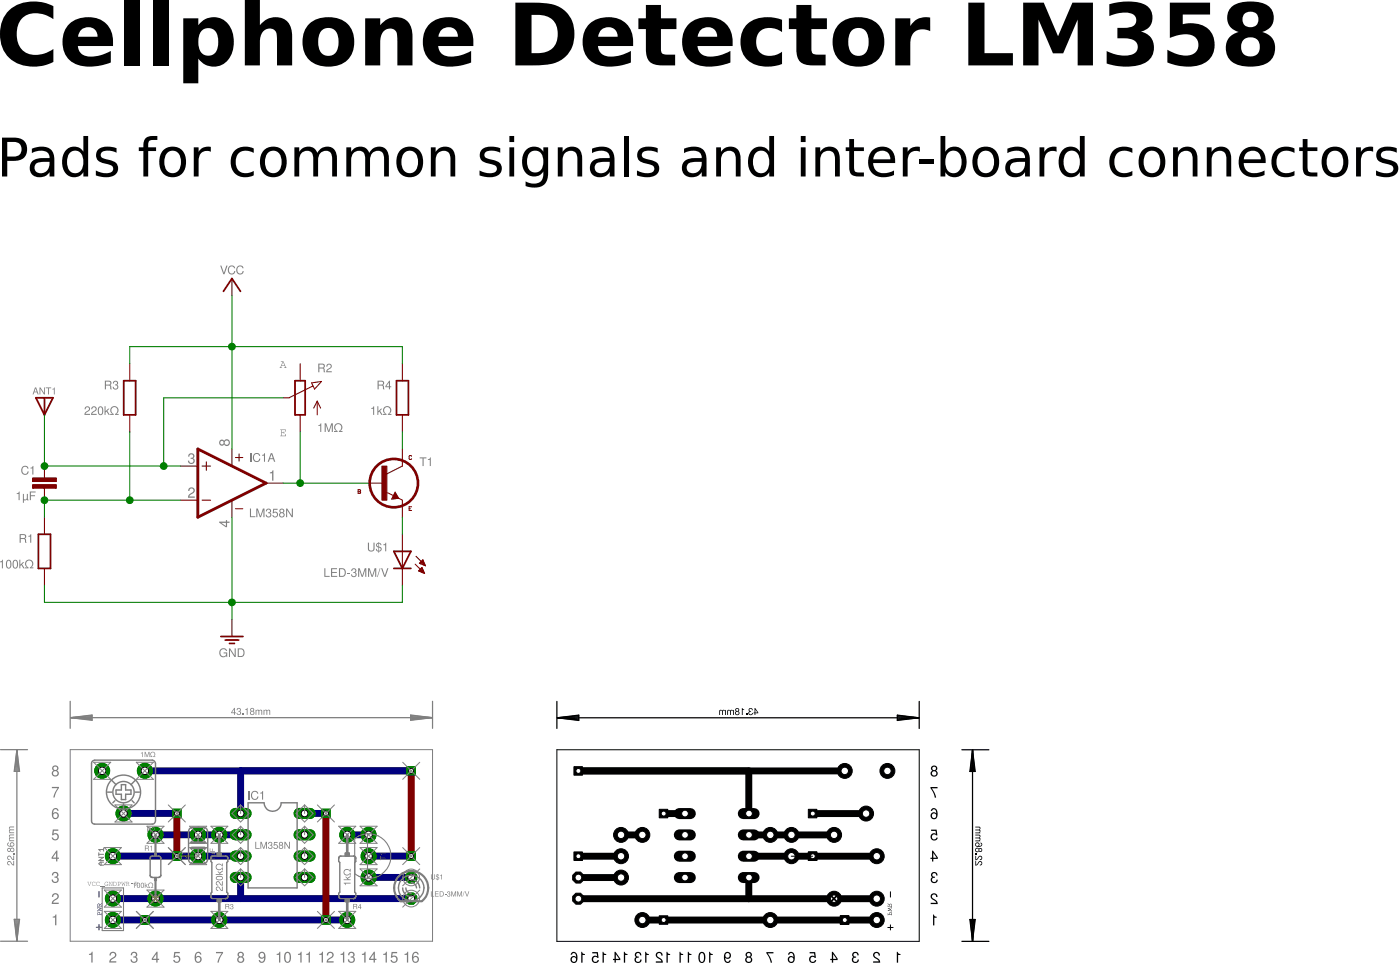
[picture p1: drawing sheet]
<?xml version="1.0" encoding="utf-8"?>
<!DOCTYPE eagle SYSTEM "eagle.dtd">
<eagle version="7.2.0">
<drawing>
<settings>
<setting alwaysvectorfont="no"/>
<setting verticaltext="up"/>
</settings>
<grid distance="0.05" unitdist="inch" unit="inch" style="lines" multiple="2" display="yes" altdistance="0.01" altunitdist="inch" altunit="inch"/>
<schematic xreflabel="%F%N/%S" xrefpart="/%S.%C%R">
<libraries>
<library name="ic">
<symbols>
<symbol name="OPAMP">
<wire x1="-5.08" y1="5.08" x2="-5.08" y2="-5.08" width="0.4064" layer="94"/>
<wire x1="-5.08" y1="-5.08" x2="5.08" y2="0" width="0.4064" layer="94"/>
<wire x1="5.08" y1="0" x2="-5.08" y2="5.08" width="0.4064" layer="94"/>
<wire x1="-3.81" y1="3.175" x2="-3.81" y2="1.905" width="0.1524" layer="94"/>
<wire x1="-4.445" y1="2.54" x2="-3.175" y2="2.54" width="0.1524" layer="94"/>
<wire x1="-4.445" y1="-2.54" x2="-3.175" y2="-2.54" width="0.1524" layer="94"/>
<text x="2.54" y="3.175" size="1.27" layer="95">&gt;NAME</text>
<text x="2.54" y="-5.08" size="1.27" layer="96">&gt;VALUE</text>
<pin name="-IN" x="-7.62" y="-2.54" visible="pad" length="short" direction="in"/>
<pin name="+IN" x="-7.62" y="2.54" visible="pad" length="short" direction="in"/>
<pin name="OUT" x="7.62" y="0" visible="pad" length="short" direction="out" rot="R180"/>
</symbol>
<symbol name="PWR+-">
<text x="1.27" y="3.175" size="0.8128" layer="93" rot="R90">V+</text>
<text x="1.27" y="-4.445" size="0.8128" layer="93" rot="R90">V-</text>
<pin name="V+" x="0" y="5.08" visible="pad" length="point" direction="pwr" rot="R270"/>
<pin name="V-" x="0" y="-5.08" visible="pad" length="point" direction="pwr" rot="R90"/>
<text x="1.27" y="3.81" size="1.778" layer="94" font="vector" rot="MR0" align="center">+</text>
<text x="1.27" y="-3.81" size="1.778" layer="94" font="vector" rot="MR0" align="center">-</text>
<wire x1="0" y1="-5.08" x2="0" y2="-2.54" width="0.1524" layer="94"/>
<wire x1="0" y1="5.08" x2="0" y2="2.54" width="0.1524" layer="94"/>
</symbol>
</symbols>
<devicesets>
<deviceset name="LM358" prefix="IC">
<gates>
<gate name="A" symbol="OPAMP" x="15.24" y="10.16" swaplevel="1"/>
<gate name="B" symbol="OPAMP" x="15.24" y="-12.7" swaplevel="1"/>
<gate name="P" symbol="PWR+-" x="15.24" y="10.16" addlevel="request"/>
</gates>
<devices>
<device name="N" package="DIL08">
<connects>
<connect gate="A" pin="+IN" pad="3"/>
<connect gate="A" pin="-IN" pad="2"/>
<connect gate="A" pin="OUT" pad="1"/>
<connect gate="B" pin="+IN" pad="5"/>
<connect gate="B" pin="-IN" pad="6"/>
<connect gate="B" pin="OUT" pad="7"/>
<connect gate="P" pin="V+" pad="8"/>
<connect gate="P" pin="V-" pad="4"/>
</connects>
<technologies>
<technology name=""/>
</technologies>
</device>
<device name="D" package="SO08">
<connects>
<connect gate="A" pin="+IN" pad="3"/>
<connect gate="A" pin="-IN" pad="2"/>
<connect gate="A" pin="OUT" pad="1"/>
<connect gate="B" pin="+IN" pad="5"/>
<connect gate="B" pin="-IN" pad="6"/>
<connect gate="B" pin="OUT" pad="7"/>
<connect gate="P" pin="V+" pad="8"/>
<connect gate="P" pin="V-" pad="4"/>
</connects>
<technologies>
<technology name=""/>
</technologies>
</device>
<device name="MX" package="SO08">
<connects>
<connect gate="A" pin="+IN" pad="3"/>
<connect gate="A" pin="-IN" pad="2"/>
<connect gate="A" pin="OUT" pad="1"/>
<connect gate="B" pin="+IN" pad="5"/>
<connect gate="B" pin="-IN" pad="6"/>
<connect gate="B" pin="OUT" pad="7"/>
<connect gate="P" pin="V+" pad="8"/>
<connect gate="P" pin="V-" pad="4"/>
</connects>
<technologies>
<technology name=""/>
</technologies>
</device>
</devices>
</deviceset>
</devicesets>
</library>
<library name="c">
<symbols>
<symbol name="C">
<text x="-1.27" y="1.27" size="1.27" layer="95" align="bottom-right">&gt;NAME</text>
<text x="-1.27" y="-1.27" size="1.27" layer="96" align="top-right">&gt;VALUE</text>
<pin name="1" x="0" y="2.54" visible="off" length="point" direction="pas" swaplevel="1" rot="R270"/>
<pin name="2" x="0" y="-2.54" visible="off" length="point" direction="pas" swaplevel="1" rot="R90"/>
<wire x1="0" y1="-2.54" x2="0" y2="-0.762" width="0.1524" layer="94"/>
<wire x1="0" y1="2.54" x2="0" y2="0.762" width="0.1524" layer="94"/>
<rectangle x1="-1.778" y1="-0.762" x2="1.778" y2="-0.254" layer="94"/>
<rectangle x1="-1.778" y1="0.254" x2="1.778" y2="0.762" layer="94"/>
</symbol>
</symbols>
<devicesets>
<deviceset name="C" prefix="C" uservalue="yes">
<gates>
<gate name="1" symbol="C" x="0" y="0"/>
</gates>
<devices>
<device name="025-024X044" package="C025-024X044">
<connects>
<connect gate="1" pin="1" pad="1"/>
<connect gate="1" pin="2" pad="2"/>
</connects>
<technologies>
<technology name=""/>
</technologies>
</device>
<device name="025-025X050" package="C025-025X050">
<connects>
<connect gate="1" pin="1" pad="1"/>
<connect gate="1" pin="2" pad="2"/>
</connects>
<technologies>
<technology name=""/>
</technologies>
</device>
<device name="025-030X050" package="C025-030X050">
<connects>
<connect gate="1" pin="1" pad="1"/>
<connect gate="1" pin="2" pad="2"/>
</connects>
<technologies>
<technology name=""/>
</technologies>
</device>
<device name="025-040X050" package="C025-040X050">
<connects>
<connect gate="1" pin="1" pad="1"/>
<connect gate="1" pin="2" pad="2"/>
</connects>
<technologies>
<technology name=""/>
</technologies>
</device>
<device name="025-050X050" package="C025-050X050">
<connects>
<connect gate="1" pin="1" pad="1"/>
<connect gate="1" pin="2" pad="2"/>
</connects>
<technologies>
<technology name=""/>
</technologies>
</device>
<device name="025-060X050" package="C025-060X050">
<connects>
<connect gate="1" pin="1" pad="1"/>
<connect gate="1" pin="2" pad="2"/>
</connects>
<technologies>
<technology name=""/>
</technologies>
</device>
<device name="050-024X044" package="C050-024X044">
<connects>
<connect gate="1" pin="1" pad="1"/>
<connect gate="1" pin="2" pad="2"/>
</connects>
<technologies>
<technology name=""/>
</technologies>
</device>
<device name="050-025X075" package="C050-025X075">
<connects>
<connect gate="1" pin="1" pad="1"/>
<connect gate="1" pin="2" pad="2"/>
</connects>
<technologies>
<technology name=""/>
</technologies>
</device>
<device name="050-045X075" package="C050-045X075">
<connects>
<connect gate="1" pin="1" pad="1"/>
<connect gate="1" pin="2" pad="2"/>
</connects>
<technologies>
<technology name=""/>
</technologies>
</device>
<device name="050-030X075" package="C050-030X075">
<connects>
<connect gate="1" pin="1" pad="1"/>
<connect gate="1" pin="2" pad="2"/>
</connects>
<technologies>
<technology name=""/>
</technologies>
</device>
<device name="050-050X075" package="C050-050X075">
<connects>
<connect gate="1" pin="1" pad="1"/>
<connect gate="1" pin="2" pad="2"/>
</connects>
<technologies>
<technology name=""/>
</technologies>
</device>
<device name="050-055X075" package="C050-055X075">
<connects>
<connect gate="1" pin="1" pad="1"/>
<connect gate="1" pin="2" pad="2"/>
</connects>
<technologies>
<technology name=""/>
</technologies>
</device>
<device name="050-075X075" package="C050-075X075">
<connects>
<connect gate="1" pin="1" pad="1"/>
<connect gate="1" pin="2" pad="2"/>
</connects>
<technologies>
<technology name=""/>
</technologies>
</device>
<device name="075-032X103" package="C075-032X103">
<connects>
<connect gate="1" pin="1" pad="1"/>
<connect gate="1" pin="2" pad="2"/>
</connects>
<technologies>
<technology name=""/>
</technologies>
</device>
<device name="075-042X103" package="C075-042X103">
<connects>
<connect gate="1" pin="1" pad="1"/>
<connect gate="1" pin="2" pad="2"/>
</connects>
<technologies>
<technology name=""/>
</technologies>
</device>
<device name="075-052X106" package="C075-052X106">
<connects>
<connect gate="1" pin="1" pad="1"/>
<connect gate="1" pin="2" pad="2"/>
</connects>
<technologies>
<technology name=""/>
</technologies>
</device>
<device name="102-043X133" package="C102-043X133">
<connects>
<connect gate="1" pin="1" pad="1"/>
<connect gate="1" pin="2" pad="2"/>
</connects>
<technologies>
<technology name=""/>
</technologies>
</device>
<device name="102-054X133" package="C102-054X133">
<connects>
<connect gate="1" pin="1" pad="1"/>
<connect gate="1" pin="2" pad="2"/>
</connects>
<technologies>
<technology name=""/>
</technologies>
</device>
<device name="102-064X133" package="C102-064X133">
<connects>
<connect gate="1" pin="1" pad="1"/>
<connect gate="1" pin="2" pad="2"/>
</connects>
<technologies>
<technology name=""/>
</technologies>
</device>
<device name="150-054X183" package="C150-054X183">
<connects>
<connect gate="1" pin="1" pad="1"/>
<connect gate="1" pin="2" pad="2"/>
</connects>
<technologies>
<technology name=""/>
</technologies>
</device>
<device name="150-064X183" package="C150-064X183">
<connects>
<connect gate="1" pin="1" pad="1"/>
<connect gate="1" pin="2" pad="2"/>
</connects>
<technologies>
<technology name=""/>
</technologies>
</device>
<device name="150-072X183" package="C150-072X183">
<connects>
<connect gate="1" pin="1" pad="1"/>
<connect gate="1" pin="2" pad="2"/>
</connects>
<technologies>
<technology name=""/>
</technologies>
</device>
<device name="150-084X183" package="C150-084X183">
<connects>
<connect gate="1" pin="1" pad="1"/>
<connect gate="1" pin="2" pad="2"/>
</connects>
<technologies>
<technology name=""/>
</technologies>
</device>
<device name="150-091X182" package="C150-091X182">
<connects>
<connect gate="1" pin="1" pad="1"/>
<connect gate="1" pin="2" pad="2"/>
</connects>
<technologies>
<technology name=""/>
</technologies>
</device>
<device name="050-035X075" package="C050-035X075">
<connects>
<connect gate="1" pin="1" pad="1"/>
<connect gate="1" pin="2" pad="2"/>
</connects>
<technologies>
<technology name=""/>
</technologies>
</device>
<device name="075-063X106" package="C075-063X106">
<connects>
<connect gate="1" pin="1" pad="1"/>
<connect gate="1" pin="2" pad="2"/>
</connects>
<technologies>
<technology name=""/>
</technologies>
</device>
<device name="025-020X036" package="C025-020X036">
<connects>
<connect gate="1" pin="1" pad="1"/>
<connect gate="1" pin="2" pad="2"/>
</connects>
<technologies>
<technology name=""/>
</technologies>
</device>
<device name="050-020X036" package="C050-020X036">
<connects>
<connect gate="1" pin="1" pad="1"/>
<connect gate="1" pin="2" pad="2"/>
</connects>
<technologies>
<technology name=""/>
</technologies>
</device>
<device name="025-015X024" package="C025-015X024">
<connects>
<connect gate="1" pin="1" pad="1"/>
<connect gate="1" pin="2" pad="2"/>
</connects>
<technologies>
<technology name=""/>
</technologies>
</device>
<device name="025-025X060" package="C050-025X060">
<connects>
<connect gate="1" pin="1" pad="1"/>
<connect gate="1" pin="2" pad="2"/>
</connects>
<technologies>
<technology name=""/>
</technologies>
</device>
<device name="050-024X044/V" package="C050-024X044/V">
<connects>
<connect gate="1" pin="1" pad="1"/>
<connect gate="1" pin="2" pad="2"/>
</connects>
<technologies>
<technology name=""/>
</technologies>
</device>
<device name="050-025X075/V" package="C050-025X075/V">
<connects>
<connect gate="1" pin="1" pad="1"/>
<connect gate="1" pin="2" pad="2"/>
</connects>
<technologies>
<technology name=""/>
</technologies>
</device>
<device name="050-020X036/V" package="C050-020X036/V">
<connects>
<connect gate="1" pin="1" pad="1"/>
<connect gate="1" pin="2" pad="2"/>
</connects>
<technologies>
<technology name=""/>
</technologies>
</device>
<device name="050-020X044/V" package="C050-020X044/V">
<connects>
<connect gate="1" pin="1" pad="1"/>
<connect gate="1" pin="2" pad="2"/>
</connects>
<technologies>
<technology name=""/>
</technologies>
</device>
<device name="050-020X044" package="C050-020X044">
<connects>
<connect gate="1" pin="1" pad="1"/>
<connect gate="1" pin="2" pad="2"/>
</connects>
<technologies>
<technology name=""/>
</technologies>
</device>
<device name="0204/10" package="0204/10">
<connects>
<connect gate="1" pin="1" pad="1"/>
<connect gate="1" pin="2" pad="2"/>
</connects>
<technologies>
<technology name=""/>
</technologies>
</device>
<device name="0204/10-V" package="0204/10-V">
<connects>
<connect gate="1" pin="1" pad="1"/>
<connect gate="1" pin="2" pad="2"/>
</connects>
<technologies>
<technology name=""/>
</technologies>
</device>
<device name="075-020X044" package="C075-020X044">
<connects>
<connect gate="1" pin="1" pad="1"/>
<connect gate="1" pin="2" pad="2"/>
</connects>
<technologies>
<technology name=""/>
</technologies>
</device>
<device name="075-020X044/V" package="C075-020X044/V">
<connects>
<connect gate="1" pin="1" pad="1"/>
<connect gate="1" pin="2" pad="2"/>
</connects>
<technologies>
<technology name=""/>
</technologies>
</device>
</devices>
</deviceset>
</devicesets>
</library>
<library name="r">
<symbols>
<symbol name="R">
<pin name="2" x="0" y="5.08" visible="off" length="short" direction="pas" swaplevel="1" rot="R270"/>
<pin name="1" x="0" y="-5.08" visible="off" length="short" direction="pas" swaplevel="1" rot="R90"/>
<wire x1="0.889" y1="-2.54" x2="0.889" y2="2.54" width="0.254" layer="94"/>
<wire x1="-0.889" y1="2.54" x2="-0.889" y2="-2.54" width="0.254" layer="94"/>
<wire x1="0.889" y1="2.54" x2="-0.889" y2="2.54" width="0.254" layer="94"/>
<wire x1="0.889" y1="-2.54" x2="-0.889" y2="-2.54" width="0.254" layer="94"/>
<text x="-1.5875" y="1.27" size="1.27" layer="95" align="bottom-right">&gt;NAME</text>
<text x="-1.5875" y="-1.27" size="1.27" layer="96" align="top-right">&gt;VALUE</text>
</symbol>
<symbol name="POT">
<wire x1="-0.762" y1="2.54" x2="-0.762" y2="-2.54" width="0.254" layer="94"/>
<wire x1="0.762" y1="-2.54" x2="0.762" y2="2.54" width="0.254" layer="94"/>
<wire x1="2.54" y1="0" x2="1.651" y2="0" width="0.1524" layer="94"/>
<wire x1="0.762" y1="2.54" x2="-0.762" y2="2.54" width="0.254" layer="94"/>
<wire x1="-0.762" y1="-2.54" x2="0.762" y2="-2.54" width="0.254" layer="94"/>
<wire x1="-2.54" y1="-2.54" x2="-2.54" y2="-0.508" width="0.1524" layer="94"/>
<wire x1="-2.54" y1="-0.508" x2="-3.048" y2="-1.524" width="0.1524" layer="94"/>
<wire x1="-2.54" y1="-0.508" x2="-2.032" y2="-1.524" width="0.1524" layer="94"/>
<text x="-2.54" y="3.81" size="1.27" layer="95" align="bottom-right">&gt;NAME</text>
<text x="-2.54" y="-3.81" size="1.27" layer="96" align="top-right">&gt;VALUE</text>
<pin name="A" x="0" y="-5.08" visible="off" length="short" direction="pas" swaplevel="1" rot="R90"/>
<pin name="E" x="0" y="5.08" visible="off" length="short" direction="pas" swaplevel="1" rot="R270"/>
<pin name="S" x="2.54" y="0" visible="off" length="point" direction="pas" rot="R180"/>
<wire x1="1.651" y1="0" x2="-1.8796" y2="1.7526" width="0.1524" layer="94"/>
<wire x1="-2.1597" y1="1.2939" x2="-3.1989" y2="2.4495" width="0.1524" layer="94"/>
<wire x1="-3.1989" y1="2.4495" x2="-1.7018" y2="2.2352" width="0.1524" layer="94"/>
<wire x1="-2.1597" y1="1.2939" x2="-1.7018" y2="2.2352" width="0.1524" layer="94"/>
<text x="2.54" y="5.08" size="1.27" layer="97" font="fixed" align="center">A</text>
<text x="2.54" y="-5.08" size="1.27" layer="97" font="fixed" align="center">E</text>
</symbol>
</symbols>
<devicesets>
<deviceset name="R" prefix="R" uservalue="yes">
<gates>
<gate name="1" symbol="R" x="0" y="0"/>
</gates>
<devices>
<device name="0204/5" package="0204/5">
<connects>
<connect gate="1" pin="1" pad="2"/>
<connect gate="1" pin="2" pad="1"/>
</connects>
<technologies>
<technology name=""/>
</technologies>
</device>
<device name="0204/7" package="0204/7">
<connects>
<connect gate="1" pin="1" pad="2"/>
<connect gate="1" pin="2" pad="1"/>
</connects>
<technologies>
<technology name=""/>
</technologies>
</device>
<device name="0204V" package="0204V">
<connects>
<connect gate="1" pin="1" pad="2"/>
<connect gate="1" pin="2" pad="1"/>
</connects>
<technologies>
<technology name=""/>
</technologies>
</device>
<device name="0207/10" package="0207/10">
<connects>
<connect gate="1" pin="1" pad="2"/>
<connect gate="1" pin="2" pad="1"/>
</connects>
<technologies>
<technology name=""/>
</technologies>
</device>
<device name="0207/12" package="0207/12">
<connects>
<connect gate="1" pin="1" pad="2"/>
<connect gate="1" pin="2" pad="1"/>
</connects>
<technologies>
<technology name=""/>
</technologies>
</device>
<device name="0207/15" package="0207/15">
<connects>
<connect gate="1" pin="1" pad="2"/>
<connect gate="1" pin="2" pad="1"/>
</connects>
<technologies>
<technology name=""/>
</technologies>
</device>
<device name="0207/2V" package="0207/2V">
<connects>
<connect gate="1" pin="1" pad="2"/>
<connect gate="1" pin="2" pad="1"/>
</connects>
<technologies>
<technology name=""/>
</technologies>
</device>
<device name="0207/5V" package="0207/5V">
<connects>
<connect gate="1" pin="1" pad="2"/>
<connect gate="1" pin="2" pad="1"/>
</connects>
<technologies>
<technology name=""/>
</technologies>
</device>
<device name="0207/7" package="0207/7">
<connects>
<connect gate="1" pin="1" pad="2"/>
<connect gate="1" pin="2" pad="1"/>
</connects>
<technologies>
<technology name=""/>
</technologies>
</device>
<device name="0204/10" package="0204/10">
<connects>
<connect gate="1" pin="1" pad="2"/>
<connect gate="1" pin="2" pad="1"/>
</connects>
<technologies>
<technology name=""/>
</technologies>
</device>
<device name="0204/12" package="0204/12">
<connects>
<connect gate="1" pin="1" pad="2"/>
<connect gate="1" pin="2" pad="1"/>
</connects>
<technologies>
<technology name=""/>
</technologies>
</device>
<device name="0204/15" package="0204/15">
<connects>
<connect gate="1" pin="1" pad="2"/>
<connect gate="1" pin="2" pad="1"/>
</connects>
<technologies>
<technology name=""/>
</technologies>
</device>
<device name="0204/2V" package="0204/2V">
<connects>
<connect gate="1" pin="1" pad="2"/>
<connect gate="1" pin="2" pad="1"/>
</connects>
<technologies>
<technology name=""/>
</technologies>
</device>
<device name="0202/2V" package="0202/2V">
<connects>
<connect gate="1" pin="1" pad="2"/>
<connect gate="1" pin="2" pad="1"/>
</connects>
<technologies>
<technology name=""/>
</technologies>
</device>
<device name="0202/5" package="0202/5">
<connects>
<connect gate="1" pin="1" pad="2"/>
<connect gate="1" pin="2" pad="1"/>
</connects>
<technologies>
<technology name=""/>
</technologies>
</device>
<device name="0202/7" package="0202/7">
<connects>
<connect gate="1" pin="1" pad="2"/>
<connect gate="1" pin="2" pad="1"/>
</connects>
<technologies>
<technology name=""/>
</technologies>
</device>
<device name="0202/10" package="0202/10">
<connects>
<connect gate="1" pin="1" pad="2"/>
<connect gate="1" pin="2" pad="1"/>
</connects>
<technologies>
<technology name=""/>
</technologies>
</device>
<device name="0202V" package="0202V">
<connects>
<connect gate="1" pin="1" pad="2"/>
<connect gate="1" pin="2" pad="1"/>
</connects>
<technologies>
<technology name=""/>
</technologies>
</device>
<device name="0202/12" package="0202/12">
<connects>
<connect gate="1" pin="1" pad="2"/>
<connect gate="1" pin="2" pad="1"/>
</connects>
<technologies>
<technology name=""/>
</technologies>
</device>
<device name="0202/15" package="0202/15">
<connects>
<connect gate="1" pin="1" pad="2"/>
<connect gate="1" pin="2" pad="1"/>
</connects>
<technologies>
<technology name=""/>
</technologies>
</device>
<device name="0202/7-V" package="0202/7-V">
<connects>
<connect gate="1" pin="1" pad="2"/>
<connect gate="1" pin="2" pad="1"/>
</connects>
<technologies>
<technology name=""/>
</technologies>
</device>
<device name="0202/5-V" package="0202/5-V">
<connects>
<connect gate="1" pin="1" pad="2"/>
<connect gate="1" pin="2" pad="1"/>
</connects>
<technologies>
<technology name=""/>
</technologies>
</device>
<device name="0202/10-V" package="0202/10-V">
<connects>
<connect gate="1" pin="1" pad="2"/>
<connect gate="1" pin="2" pad="1"/>
</connects>
<technologies>
<technology name=""/>
</technologies>
</device>
<device name="0204/7-V" package="0204/7-V">
<connects>
<connect gate="1" pin="1" pad="2"/>
<connect gate="1" pin="2" pad="1"/>
</connects>
<technologies>
<technology name=""/>
</technologies>
</device>
<device name="0204/10-V" package="0204/10-V">
<connects>
<connect gate="1" pin="1" pad="2"/>
<connect gate="1" pin="2" pad="1"/>
</connects>
<technologies>
<technology name=""/>
</technologies>
</device>
<device name="0204/12-V" package="0204/12-V">
<connects>
<connect gate="1" pin="1" pad="2"/>
<connect gate="1" pin="2" pad="1"/>
</connects>
<technologies>
<technology name=""/>
</technologies>
</device>
<device name="0204/15-V" package="0204/15-V">
<connects>
<connect gate="1" pin="1" pad="2"/>
<connect gate="1" pin="2" pad="1"/>
</connects>
<technologies>
<technology name=""/>
</technologies>
</device>
<device name="0204/2" package="0204/2">
<connects>
<connect gate="1" pin="1" pad="2"/>
<connect gate="1" pin="2" pad="1"/>
</connects>
<technologies>
<technology name=""/>
</technologies>
</device>
<device name="0202/12-V" package="0202/12-V">
<connects>
<connect gate="1" pin="1" pad="2"/>
<connect gate="1" pin="2" pad="1"/>
</connects>
<technologies>
<technology name=""/>
</technologies>
</device>
<device name="0202/2" package="0202/2">
<connects>
<connect gate="1" pin="1" pad="2"/>
<connect gate="1" pin="2" pad="1"/>
</connects>
<technologies>
<technology name=""/>
</technologies>
</device>
<device name="0204/2.54" package="0204/2.54">
<connects>
<connect gate="1" pin="1" pad="2"/>
<connect gate="1" pin="2" pad="1"/>
</connects>
<technologies>
<technology name=""/>
</technologies>
</device>
<device name="0204/2V-A" package="0204/2V">
<connects>
<connect gate="1" pin="1" pad="1"/>
<connect gate="1" pin="2" pad="2"/>
</connects>
<technologies>
<technology name=""/>
</technologies>
</device>
<device name="0204/18-V" package="0204/18-V">
<connects>
<connect gate="1" pin="1" pad="1"/>
<connect gate="1" pin="2" pad="2"/>
</connects>
<technologies>
<technology name=""/>
</technologies>
</device>
<device name="0204/20-V" package="0204/20-V">
<connects>
<connect gate="1" pin="1" pad="1"/>
<connect gate="1" pin="2" pad="2"/>
</connects>
<technologies>
<technology name=""/>
</technologies>
</device>
</devices>
</deviceset>
<deviceset name="POT" prefix="R" uservalue="yes">
<gates>
<gate name="1" symbol="POT" x="0" y="0" addlevel="always" swaplevel="1"/>
</gates>
<devices>
<device name="" package="POT">
<connects>
<connect gate="1" pin="A" pad="A"/>
<connect gate="1" pin="E" pad="E"/>
<connect gate="1" pin="S" pad="S"/>
</connects>
<technologies>
<technology name=""/>
</technologies>
</device>
<device name="-V" package="POT-V">
<connects>
<connect gate="1" pin="A" pad="A"/>
<connect gate="1" pin="E" pad="E"/>
<connect gate="1" pin="S" pad="S"/>
</connects>
<technologies>
<technology name=""/>
</technologies>
</device>
<device name="-P5" package="POT-P5">
<connects>
<connect gate="1" pin="A" pad="A"/>
<connect gate="1" pin="E" pad="E"/>
<connect gate="1" pin="S" pad="S"/>
</connects>
<technologies>
<technology name=""/>
</technologies>
</device>
<device name="-3P" package="CONN-3P">
<connects>
<connect gate="1" pin="A" pad="1"/>
<connect gate="1" pin="E" pad="3"/>
<connect gate="1" pin="S" pad="2"/>
</connects>
<technologies>
<technology name=""/>
</technologies>
</device>
<device name="P5-2-5" package="POT-P5-2-5">
<connects>
<connect gate="1" pin="A" pad="A A1"/>
<connect gate="1" pin="E" pad="E E1"/>
<connect gate="1" pin="S" pad="S S1"/>
</connects>
<technologies>
<technology name=""/>
</technologies>
</device>
<device name="-3P-S1" package="CONN-3P">
<connects>
<connect gate="1" pin="A" pad="2"/>
<connect gate="1" pin="E" pad="3"/>
<connect gate="1" pin="S" pad="1"/>
</connects>
<technologies>
<technology name=""/>
</technologies>
</device>
<device name="-TRIM" package="TRIM-POT">
<connects>
<connect gate="1" pin="A" pad="A"/>
<connect gate="1" pin="E" pad="E"/>
<connect gate="1" pin="S" pad="S"/>
</connects>
<technologies>
<technology name=""/>
</technologies>
</device>
</devices>
</deviceset>
</devicesets>
</library>
<library name="d">
<symbols>
<symbol name="LED">
<wire x1="-1.27" y1="1.27" x2="0" y2="-1.27" width="0.254" layer="94"/>
<wire x1="0" y1="-1.27" x2="1.27" y2="1.27" width="0.254" layer="94"/>
<wire x1="-1.27" y1="-1.27" x2="0" y2="-1.27" width="0.254" layer="94"/>
<wire x1="0" y1="-1.27" x2="1.27" y2="-1.27" width="0.254" layer="94"/>
<wire x1="-1.27" y1="1.27" x2="0" y2="1.27" width="0.254" layer="94"/>
<wire x1="0" y1="1.27" x2="1.27" y2="1.27" width="0.254" layer="94"/>
<wire x1="0" y1="1.27" x2="0" y2="-1.27" width="0.1524" layer="94"/>
<wire x1="2.032" y1="0.508" x2="3.429" y2="-0.889" width="0.1524" layer="94"/>
<wire x1="1.905" y1="-0.635" x2="3.302" y2="-2.032" width="0.1524" layer="94"/>
<text x="-2.032" y="2.54" size="1.27" layer="95" rot="R180">&gt;NAME</text>
<text x="-2.032" y="-2.54" size="1.27" layer="96" rot="MR0">&gt;VALUE</text>
<pin name="C" x="0" y="-3.81" visible="off" length="short" direction="pas" rot="R90"/>
<pin name="A" x="0" y="3.81" visible="off" length="short" direction="pas" rot="R270"/>
<polygon width="0.1524" layer="94">
<vertex x="3.429" y="-0.889"/>
<vertex x="3.048" y="0"/>
<vertex x="2.54" y="-0.508"/>
</polygon>
<polygon width="0.1524" layer="94">
<vertex x="3.302" y="-2.032"/>
<vertex x="2.921" y="-1.143"/>
<vertex x="2.413" y="-1.651"/>
</polygon>
</symbol>
</symbols>
<devicesets>
<deviceset name="LED">
<gates>
<gate name="1" symbol="LED" x="0" y="0"/>
</gates>
<devices>
<device name="-3MM" package="LED_3MM">
<connects>
<connect gate="1" pin="A" pad="A"/>
<connect gate="1" pin="C" pad="K"/>
</connects>
<technologies>
<technology name=""/>
</technologies>
</device>
<device name="-3MM/V" package="LED_3MM/V">
<connects>
<connect gate="1" pin="A" pad="A"/>
<connect gate="1" pin="C" pad="K"/>
</connects>
<technologies>
<technology name=""/>
</technologies>
</device>
</devices>
</deviceset>
</devicesets>
</library>
<library name="t">
<symbols>
<symbol name="NPN">
<wire x1="2.54" y1="2.54" x2="0.0635" y2="1.30175" width="0.1524" layer="94"/>
<wire x1="1.4605" y1="-1.36525" x2="1.9685" y2="-2.25425" width="0.1524" layer="94"/>
<wire x1="1.9685" y1="-2.25425" x2="0.9525" y2="-2.38125" width="0.1524" layer="94"/>
<wire x1="0.9525" y1="-2.38125" x2="1.4605" y2="-1.36525" width="0.1524" layer="94"/>
<wire x1="2.54" y1="-2.54" x2="1.9685" y2="-2.25425" width="0.1524" layer="94"/>
<wire x1="1.9685" y1="-2.25425" x2="0.308" y2="-1.424" width="0.1524" layer="94"/>
<wire x1="1.2065" y1="-2.25425" x2="1.778" y2="-2.19075" width="0.3048" layer="94"/>
<wire x1="1.778" y1="-2.19075" x2="1.4605" y2="-1.61925" width="0.3048" layer="94"/>
<wire x1="1.4605" y1="-1.61925" x2="1.2065" y2="-2.12725" width="0.254" layer="94"/>
<wire x1="1.2065" y1="-2.12725" x2="1.5875" y2="-2.12725" width="0.254" layer="94"/>
<wire x1="1.5875" y1="-2.12725" x2="1.4605" y2="-1.87325" width="0.254" layer="94"/>
<text x="5.08" y="2.54" size="1.27" layer="95" ratio="10">&gt;NAME</text>
<text x="5.08" y="-2.54" size="1.27" layer="96" ratio="10" align="top-left">&gt;VALUE</text>
<rectangle x1="-0.508" y1="-2.54" x2="0.254" y2="2.54" layer="94"/>
<pin name="B" x="-2.54" y="0" visible="off" length="short" direction="pas" swaplevel="1"/>
<pin name="E" x="2.54" y="-5.08" visible="off" length="short" direction="pas" swaplevel="3" rot="R90"/>
<pin name="C" x="2.54" y="5.08" visible="off" length="short" direction="pas" swaplevel="2" rot="R270"/>
<circle x="1.27" y="0" radius="3.5921" width="0.381" layer="94"/>
<text x="3.81" y="-3.81" size="0.6096" layer="94" font="vector" align="center">E</text>
<text x="3.81" y="3.81" size="0.6096" layer="94" font="vector" align="center">C</text>
<text x="-3.81" y="-1.27" size="0.6096" layer="94" font="vector" align="center">B</text>
</symbol>
</symbols>
<devicesets>
<deviceset name="BC547" prefix="T" uservalue="yes">
<gates>
<gate name="1" symbol="NPN" x="0" y="0"/>
</gates>
<devices>
<device name="-TO92-CBE" package="TO92-CBE">
<connects>
<connect gate="1" pin="B" pad="2"/>
<connect gate="1" pin="C" pad="1"/>
<connect gate="1" pin="E" pad="3"/>
</connects>
<technologies>
<technology name=""/>
</technologies>
</device>
<device name="-A" package="TO92-CBE-A">
<connects>
<connect gate="1" pin="B" pad="2"/>
<connect gate="1" pin="C" pad="1"/>
<connect gate="1" pin="E" pad="3"/>
</connects>
<technologies>
<technology name=""/>
</technologies>
</device>
<device name="" package="TO92">
<connects>
<connect gate="1" pin="B" pad="2"/>
<connect gate="1" pin="C" pad="1"/>
<connect gate="1" pin="E" pad="3"/>
</connects>
<technologies>
<technology name=""/>
</technologies>
</device>
</devices>
</deviceset>
</devicesets>
</library>
<library name="pad">
<symbols>
<symbol name="VCC2">
<wire x1="1.27" y1="0.635" x2="0" y2="2.54" width="0.254" layer="94"/>
<wire x1="0" y1="2.54" x2="-1.27" y2="0.635" width="0.254" layer="94"/>
<text x="0" y="3.175" size="1.27" layer="95" align="bottom-center">VCC</text>
<pin name="VCC" x="0" y="0" visible="off" length="short" direction="sup" rot="R90"/>
</symbol>
<symbol name="GND2">
<wire x1="-1.651" y1="-2.54" x2="1.651" y2="-2.54" width="0.254" layer="94"/>
<text x="0" y="-4.318" size="1.27" layer="95" align="top-center">GND</text>
<pin name="GND" x="0" y="0" visible="off" length="short" direction="sup" rot="R270"/>
<wire x1="-1.016" y1="-3.048" x2="1.016" y2="-3.048" width="0.254" layer="94"/>
<wire x1="-0.381" y1="-3.556" x2="0.381" y2="-3.556" width="0.254" layer="94"/>
</symbol>
<symbol name="ANT">
<wire x1="-1.27" y1="2.54" x2="0" y2="2.54" width="0.254" layer="94"/>
<wire x1="1.27" y1="2.54" x2="0" y2="0" width="0.254" layer="94"/>
<wire x1="0" y1="0" x2="-1.27" y2="2.54" width="0.254" layer="94"/>
<wire x1="0" y1="2.54" x2="0" y2="0" width="0.254" layer="94"/>
<wire x1="0" y1="2.54" x2="1.27" y2="2.54" width="0.254" layer="94"/>
<text x="0" y="3.048" size="1.016" layer="95" align="bottom-center">&gt;NAME</text>
<pin name="1" x="0" y="0" visible="off" length="point" direction="out" rot="R90"/>
</symbol>
</symbols>
<devicesets>
<deviceset name="VCC_GND" prefix="S">
<gates>
<gate name="1" symbol="VCC2" x="0" y="2.54"/>
<gate name="2" symbol="GND2" x="0" y="-2.54"/>
</gates>
<devices>
<device name="R" package="SPAD+-">
<connects>
<connect gate="1" pin="VCC" pad="2"/>
<connect gate="2" pin="GND" pad="1"/>
</connects>
<technologies>
<technology name=""/>
</technologies>
</device>
<device name="L" package="SPAD-+">
<connects>
<connect gate="1" pin="VCC" pad="2"/>
<connect gate="2" pin="GND" pad="1"/>
</connects>
<technologies>
<technology name=""/>
</technologies>
</device>
<device name="PWR-L" package="PWR-L">
<connects>
<connect gate="1" pin="VCC" pad="2"/>
<connect gate="2" pin="GND" pad="1"/>
</connects>
<technologies>
<technology name=""/>
</technologies>
</device>
<device name="PWR-R" package="PWR-R">
<connects>
<connect gate="1" pin="VCC" pad="2"/>
<connect gate="2" pin="GND" pad="1"/>
</connects>
<technologies>
<technology name=""/>
</technologies>
</device>
</devices>
</deviceset>
<deviceset name="ANT" prefix="ANT">
<gates>
<gate name="ANT" symbol="ANT" x="0" y="0"/>
</gates>
<devices>
<device name="" package="SPAD">
<connects>
<connect gate="ANT" pin="1" pad="1"/>
</connects>
<technologies>
<technology name=""/>
</technologies>
</device>
</devices>
</deviceset>
</devicesets>
</library>
</libraries>
<attributes>
</attributes>
<variantdefs>
</variantdefs>
<classes>
<class number="0" name="default" width="0" drill="0">
</class>
</classes>
<parts>
<part name="IC1" library="ic" deviceset="LM358" device="N"/>
<part name="C1" library="c" deviceset="C" device="025-024X044" value="1µF"/>
<part name="R1" library="r" deviceset="R" device="0202/7-V" value="100kΩ"/>
<part name="U$1" library="d" deviceset="LED" device="-3MM/V"/>
<part name="T1" library="t" deviceset="BC547" device=""/>
<part name="R2" library="r" deviceset="POT" device="-V" value="1MΩ"/>
<part name="R3" library="r" deviceset="R" device="0204/10-V" value="220kΩ"/>
<part name="R4" library="r" deviceset="R" device="0204/10-V" value="1kΩ"/>
<part name="S1" library="pad" deviceset="VCC_GND" device="PWR-R" value="VCC_GNDPWR-R"/>
<part name="ANT1" library="pad" deviceset="ANT" device=""/>
</parts>
<sheets>
<sheet>
<plain>
</plain>
<instances>
<instance part="IC1" gate="A" x="27.94" y="35.56"/>
<instance part="IC1" gate="P" x="27.94" y="35.56"/>
<instance part="C1" gate="1" x="0" y="35.56"/>
<instance part="R1" gate="1" x="0" y="25.4"/>
<instance part="U$1" gate="1" x="53.34" y="24.13"/>
<instance part="T1" gate="1" x="50.8" y="35.56"/>
<instance part="R2" gate="1" x="38.1" y="48.26" rot="MR0"/>
<instance part="R3" gate="1" x="12.7" y="48.26"/>
<instance part="R4" gate="1" x="53.34" y="48.26"/>
<instance part="S1" gate="1" x="27.94" y="63.5"/>
<instance part="S1" gate="2" x="27.94" y="15.24"/>
<instance part="ANT1" gate="ANT" x="0" y="45.72"/>
</instances>
<busses>
</busses>
<nets>
<net name="GND" class="0">
<segment>
<pinref part="U$1" gate="1" pin="C"/>
<wire x1="53.34" y1="20.32" x2="53.34" y2="17.78" width="0.1524" layer="91"/>
<wire x1="53.34" y1="17.78" x2="27.94" y2="17.78" width="0.1524" layer="91"/>
<pinref part="S1" gate="2" pin="GND"/>
<wire x1="27.94" y1="17.78" x2="27.94" y2="15.24" width="0.1524" layer="91"/>
<pinref part="R1" gate="1" pin="1"/>
<wire x1="27.94" y1="17.78" x2="0" y2="17.78" width="0.1524" layer="91"/>
<wire x1="0" y1="17.78" x2="0" y2="20.32" width="0.1524" layer="91"/>
<junction x="27.94" y="17.78"/>
<pinref part="IC1" gate="P" pin="V-"/>
<wire x1="27.94" y1="30.48" x2="27.94" y2="17.78" width="0.1524" layer="91"/>
</segment>
</net>
<net name="N$2" class="0">
<segment>
<pinref part="ANT1" gate="ANT" pin="1"/>
<pinref part="C1" gate="1" pin="1"/>
<wire x1="0" y1="45.72" x2="0" y2="38.1" width="0.1524" layer="91"/>
<pinref part="IC1" gate="A" pin="+IN"/>
<wire x1="0" y1="38.1" x2="17.78" y2="38.1" width="0.1524" layer="91"/>
<junction x="0" y="38.1"/>
<pinref part="R2" gate="1" pin="S"/>
<wire x1="17.78" y1="38.1" x2="20.32" y2="38.1" width="0.1524" layer="91"/>
<wire x1="35.56" y1="48.26" x2="17.78" y2="48.26" width="0.1524" layer="91"/>
<wire x1="17.78" y1="48.26" x2="17.78" y2="38.1" width="0.1524" layer="91"/>
<junction x="17.78" y="38.1"/>
</segment>
</net>
<net name="N$3" class="0">
<segment>
<pinref part="IC1" gate="A" pin="-IN"/>
<pinref part="C1" gate="1" pin="2"/>
<wire x1="20.32" y1="33.02" x2="12.7" y2="33.02" width="0.1524" layer="91"/>
<pinref part="R1" gate="1" pin="2"/>
<wire x1="12.7" y1="33.02" x2="0" y2="33.02" width="0.1524" layer="91"/>
<wire x1="0" y1="30.48" x2="0" y2="33.02" width="0.1524" layer="91"/>
<junction x="0" y="33.02"/>
<pinref part="R3" gate="1" pin="1"/>
<wire x1="12.7" y1="43.18" x2="12.7" y2="33.02" width="0.1524" layer="91"/>
<junction x="12.7" y="33.02"/>
</segment>
</net>
<net name="VCC" class="0">
<segment>
<pinref part="IC1" gate="P" pin="V+"/>
<pinref part="S1" gate="1" pin="VCC"/>
<wire x1="27.94" y1="40.64" x2="27.94" y2="55.88" width="0.1524" layer="91"/>
<pinref part="R3" gate="1" pin="2"/>
<wire x1="27.94" y1="55.88" x2="27.94" y2="63.5" width="0.1524" layer="91"/>
<wire x1="12.7" y1="53.34" x2="12.7" y2="55.88" width="0.1524" layer="91"/>
<wire x1="12.7" y1="55.88" x2="27.94" y2="55.88" width="0.1524" layer="91"/>
<junction x="27.94" y="55.88"/>
<wire x1="27.94" y1="55.88" x2="53.34" y2="55.88" width="0.1524" layer="91"/>
<pinref part="R4" gate="1" pin="2"/>
<wire x1="53.34" y1="55.88" x2="53.34" y2="53.34" width="0.1524" layer="91"/>
</segment>
</net>
<net name="N$5" class="0">
<segment>
<pinref part="IC1" gate="A" pin="OUT"/>
<pinref part="T1" gate="1" pin="B"/>
<wire x1="35.56" y1="35.56" x2="38.1" y2="35.56" width="0.1524" layer="91"/>
<pinref part="R2" gate="1" pin="A"/>
<wire x1="38.1" y1="35.56" x2="48.26" y2="35.56" width="0.1524" layer="91"/>
<wire x1="38.1" y1="43.18" x2="38.1" y2="35.56" width="0.1524" layer="91"/>
<junction x="38.1" y="35.56"/>
</segment>
</net>
<net name="N$6" class="0">
<segment>
<pinref part="R4" gate="1" pin="1"/>
<pinref part="T1" gate="1" pin="C"/>
<wire x1="53.34" y1="43.18" x2="53.34" y2="40.64" width="0.1524" layer="91"/>
</segment>
</net>
<net name="N$7" class="0">
<segment>
<pinref part="T1" gate="1" pin="E"/>
<pinref part="U$1" gate="1" pin="A"/>
<wire x1="53.34" y1="30.48" x2="53.34" y2="27.94" width="0.1524" layer="91"/>
</segment>
</net>
</nets>
</sheet>
</sheets>
</schematic>
</drawing>
</eagle>
